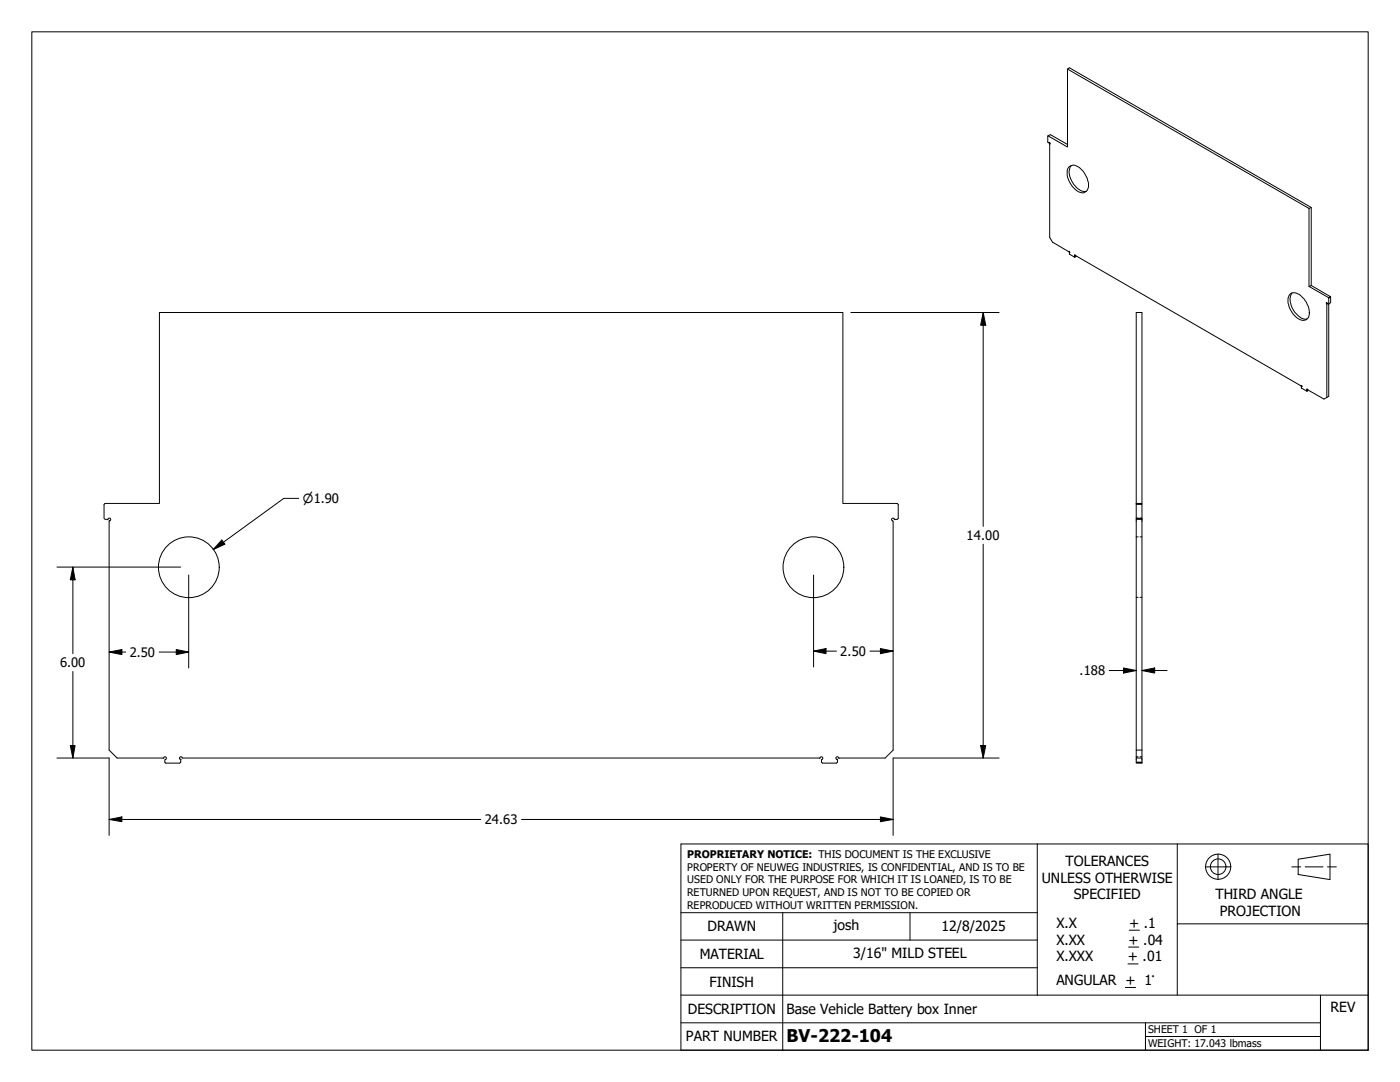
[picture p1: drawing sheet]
<svg xmlns="http://www.w3.org/2000/svg" width="279mm" height="216mm" viewBox="0 0 279 216" stroke-linecap="round" stroke-linejoin="round" font-family="sans-serif">
<!-- layer: Visible (ANSI) -->
<g fill="none" stroke="#000" stroke-width=".2">
<path d="M213 13.8l.4-.3 48.3 27.9v15.6M209.2 27.1l3.8 2.2v-15.5l48.2 27.8v15.6M209.2 27.1l.4-.2 3.4 1.9M209.2 27.1l-.1 1.2 .3 .2M209.4 28.5h.1v.2M209.5 28.7v18.7l.6 .9 3.2 1.9M209.5 28.4l-.1 .1M209.5 28.6v.1M213.3 33.3a1.61 1.61 0 0 1 2.4 .4 3.9 3.9 0 0 1 1.3 4.1 1.27 1.27 0 0 1-2.1 .2 4.2 4.2 0 0 1-1.7-4.5zM213.8 33a2.88 2.88 0 0 0 .3 3.5 2.97 2.97 0 0 0 2.7 1.7M213.3 50.2h.1M213.3 50.2h.1v.2"/>
<path d="M213.4 50.2h-.1M213.4 50.4h.1M213.4 50.4l.1 .3 1 .6M213.5 50.4h-.1M214.6 51l-.2-.1 .1 .4M214.6 51h.1M214.6 51l45.1 26M214.8 51.1l-.3 .2M257.4 58.8a1.61 1.61 0 0 1 2.4 .4 3.8 3.8 0 0 1 1.2 4.2 1.49 1.49 0 0 1-2.3-.1 4.1 4.1 0 0 1-1.5-4.3zM257.9 58.5a3.4 3.4 0 0 0 1 4.3 1.96 1.96 0 0 0 2 .8M261.7 41.4l-.5 .2M265.1 59.4l.5-.2-.4 .3z"/>
<path d="M265.2 59.5v19.6l-1 .5-3.4-2 .1 .4M265.5 59.2l-3.8-2.2-.5 .2 3.9 2.2M265.6 59.2v1.2l-.5 .3-.3-.3-.1 .1 .1 .1v18.7M259.7 77h.1l-.1 .2 .1 .3 1.1 .5M259.7 77h.1M259.8 77.1l-.1 .1M261.1 77.9l-.2 .1M21.4 103.6h-.4l-.2-.2v-2.8l.2-.1h10.8v-38.1h136.4v38.1h10.9l.2 .1v2.8l-.2 .2h-.5M21.5 103.6l.2-.2 .3 .1 .1 .3-.2 .1M21.6 103.6l-.2 .1M21.8 104v45.7l1.6 1.6h9.1M21.9 103.8l-.1 .2"/>
<path d="M178.1 103.9l.1 .1M178.2 104v45.7l-1.5 1.6h-9.3M178.6 103.7l-.2-.3-.4 .1v.3l.1 .1M226.8 100.5h1.1v.1h-1.1zM226.8 103.4h1.1v.2h-1.1zM226.8 100.5v-38.1h1.1v38.1M226.8 100.6v2.8M226.8 103.6v46.1M227.9 100.6v2.8M227.9 103.6v47.7M32.7 151.2l.1-.2 .3 .1 .1 .3-.2 .2M32.7 151.2l-.2 .1"/>
<path d="M32.9 151.6v.5l.2 .2h2.8l.2-.2v-.5M33 151.5v.1M36 151.5l.1 .1M36.3 151.2l.1 .1M36.4 151.2l-.1-.2-.4 .1v.3l.1 .2M36.4 151.3h127.2M163.7 151.2l.1-.2 .3 .1 .1 .3-.2 .2M163.7 151.2l-.2 .1M167 151.5l.1 .6-.2 .2h-2.8l-.1-.2v-.6M167.3 151.2l.2 .1M167.4 151.2l-.1-.2-.4 .1v.3l.1 .2M226.8 151.3v.8"/>
<path d="M227.9 149.7h-1.1v1.6h1.1v1h-1.1v-.2h1.1"/>
<circle cx="37.7" cy="113.2" r="6.1"/>
<circle cx="162.3" cy="113.2" r="6.1"/>
</g>
<!-- layer: Hidden (ANSI) -->
<path d="M226.8 103.4h.3M226.8 119.2h.3M226.8 107.1h.3M227.5 103.4h.4M227.5 119.2h.4M227.5 107.1h.4M226.8 151h.3M227.5 151h.4" fill="none" stroke="#000" stroke-width=".2"/>
<!-- layer: Visible Narrow (ANSI) -->
<path d="M209.4 28.4v.1M209.5 28.7h.1M213.4 50.2h-.1M213.5 50.4h-.1M214.5 51.1l.1-.1-.1 .1M259.7 76.9v.1M259.8 77.2h.1M260.9 77.7l-.1 .1M261 77.8l-.1 .1M264.9 60.5l-.2 .1M264.9 60.6h-.1" fill="none" stroke="#000" stroke-width=".2"/>
<!-- layer: Border (ANSI) -->
<path d="M6.3 6.3h266.7v203.2h-266.7z" fill="none" stroke="#000" stroke-width=".2"/>
<!-- layer: Title (ANSI) -->
<g fill="none" stroke="#000" stroke-width=".2">
<path d="M135.9 168.4h137.1v41.1h-137.1zM207 168.4v30.2M234.9 168.4v15.9M240.5 173h5.1M243.1 170.4v5.1M257.8 173h1.8M259.1 171.4l6.3-1v5.1l-6.3-1zM260.5 173h3.5M264.9 173h1.8M135.9 198.6h137.1M135.9 193.1h71.1M135.9 187.6h71.1"/>
<path d="M135.9 182.1h71.1M156.2 182.1v27.4M181.6 182.1v5.5M224.6 197h2M225.1 192.3h2M225.2 189h2.1M225.4 185.6h2M263.5 198.6v10.9M273 184.3h-38.1v14.3M135.9 204.1h127.6M228.6 206.8h34.9M228.6 204.1v5.4"/>
<circle cx="243.1" cy="172.9" r="2.51"/>
<circle cx="243.1" cy="172.9" r="1.56"/>
</g>
<!-- layer: Dimension (ANSI) -->
<g fill="none" stroke="#000" stroke-width=".2">
<path d="M169.8 62.4h29.6M196.2 62.4l.5 2.5h-1zM196.2 62.4v42.6M59.6 99.4h-3l-14.1 10.3M11.4 113.2h24.7M14.5 113.2l.5 2.5h-1zM14.5 113.2v17.2M37.7 114.7v18.6M44.3 107.8l.6 .8-2.4 1.1zM162.4 114.7v18.4M196.2 108.6v42.7M14.5 134v17.3"/>
<path d="M21.8 130.1l2.5-.5v1zM21.8 130.1h3.3M31.7 130.1h6M35.2 129.6l2.5 .5-2.5 .5zM162.4 129.9l2.4-.5v1zM162.4 129.9h4.5M173.6 129.9h4.6M175.7 129.4l2.5 .5-2.5 .5zM221.4 133.8h5.4M224.2 133.3l2.6 .5-2.6 .5zM227.9 133.8l2.5-.5v1zM227.9 133.8h5"/>
<path d="M11.4 151.3h10.4v15.4M14 148.8h1l-.5 2.5zM195.7 148.8h1l-.5 2.5zM199.4 151.3h-21.2v15.4M21.8 163.5l2.5-.5v1zM21.8 163.5h74.1M104.1 163.5h74.1M175.7 163l2.5 .5-2.5 .5z"/>
</g>
<g fill="#000">
<path d="M196.2 62.4l.5 2.5h-1zM14.5 113.2l.5 2.5h-1zM44.3 107.8l.6 .8-2.4 1.1zM21.8 130.1l2.5-.5v1zM35.2 129.6l2.5 .5-2.5 .5zM162.4 129.9l2.4-.5v1zM175.7 129.4l2.5 .5-2.5 .5zM224.2 133.3l2.6 .5-2.6 .5zM227.9 133.8l2.5-.5v1zM14 148.8h1l-.5 2.5zM195.7 148.8h1l-.5 2.5zM21.8 163.5l2.5-.5v1z"/>
<path d="M175.7 163l2.5 .5-2.5 .5z"/>
</g>
<text font-size="3.5" x="157" y="207.9">BV-222-104</text>
<g font-size="2.8">
<text x="212.7" y="172.8">TOLERANCES</text>
<text x="207.9" y="176.1">UNLESS OTHERWISE</text>
<text x="214.3" y="179.5">SPECIFIED</text>
<text x="242.6" y="179.4">THIRD ANGLE</text>
<text x="141.2" y="185.9">DRAWN</text>
<text x="166.4" y="185.6">josh</text>
<text x="187.9" y="185.7">12/8/2025</text>
<text x="210.8" y="185.2">X.X</text>
<text x="225.4" y="185.2">+ .1</text>
<text x="243.5" y="182.7">PROJECTION</text>
<text x="139.6" y="191.4">MATERIAL</text>
<text x="170.2" y="191.2">3/16&quot; MILD STEEL</text>
<text x="210.8" y="188.5">X.XX</text>
<text x="210.8" y="191.8">X.XXX</text>
<text x="225.1" y="191.8">+ .01</text>
<text x="225.2" y="188.5">+ .04</text>
<text x="141.6" y="196.8">FINISH</text>
<text x="210.8" y="196.6">ANGULAR + 1°</text>
<text x="137.3" y="202.3">DESCRIPTION</text>
<text x="157" y="202.2">Base Vehicle Battery box Inner</text>
<text x="265.6" y="201.9">REV</text>
<text x="136.9" y="207.8">PART NUMBER</text>
</g>
<g font-size="2.6">
<text x="192.9" y="107.8">14.00</text>
<text x="25.9" y="131.1">2.50</text>
<text x="167.7" y="130.9">2.50</text>
<text x="12" y="133.2">6.00</text>
<text x="215.5" y="134.7">.188</text>
<text x="96.8" y="164.5">24.63</text>
</g>
<text font-size="2.5" x="60.5" y="100.4">⌀1.90</text>
<g font-size="2.1">
<text x="137.2" y="171.3">PROPRIETARY NOTICE: THIS DOCUMENT IS THE EXCLUSIVE</text>
<text x="137.2" y="173.7">PROPERTY OF NEUWEG INDUSTRIES, IS CONFIDENTIAL, AND IS TO BE</text>
<text x="137.2" y="176.3">USED ONLY FOR THE PURPOSE FOR WHICH IT IS LOANED, IS TO BE</text>
<text x="137.2" y="178.8">RETURNED UPON REQUEST, AND IS NOT TO BE COPIED OR</text>
<text x="137.2" y="181.3">REPRODUCED WITHOUT WRITTEN PERMISSION.</text>
<text x="229.1" y="206.1">SHEET 1 OF 1</text>
<text x="229.1" y="208.9">WEIGHT: 17.043 lbmass</text>
</g>
</svg>
